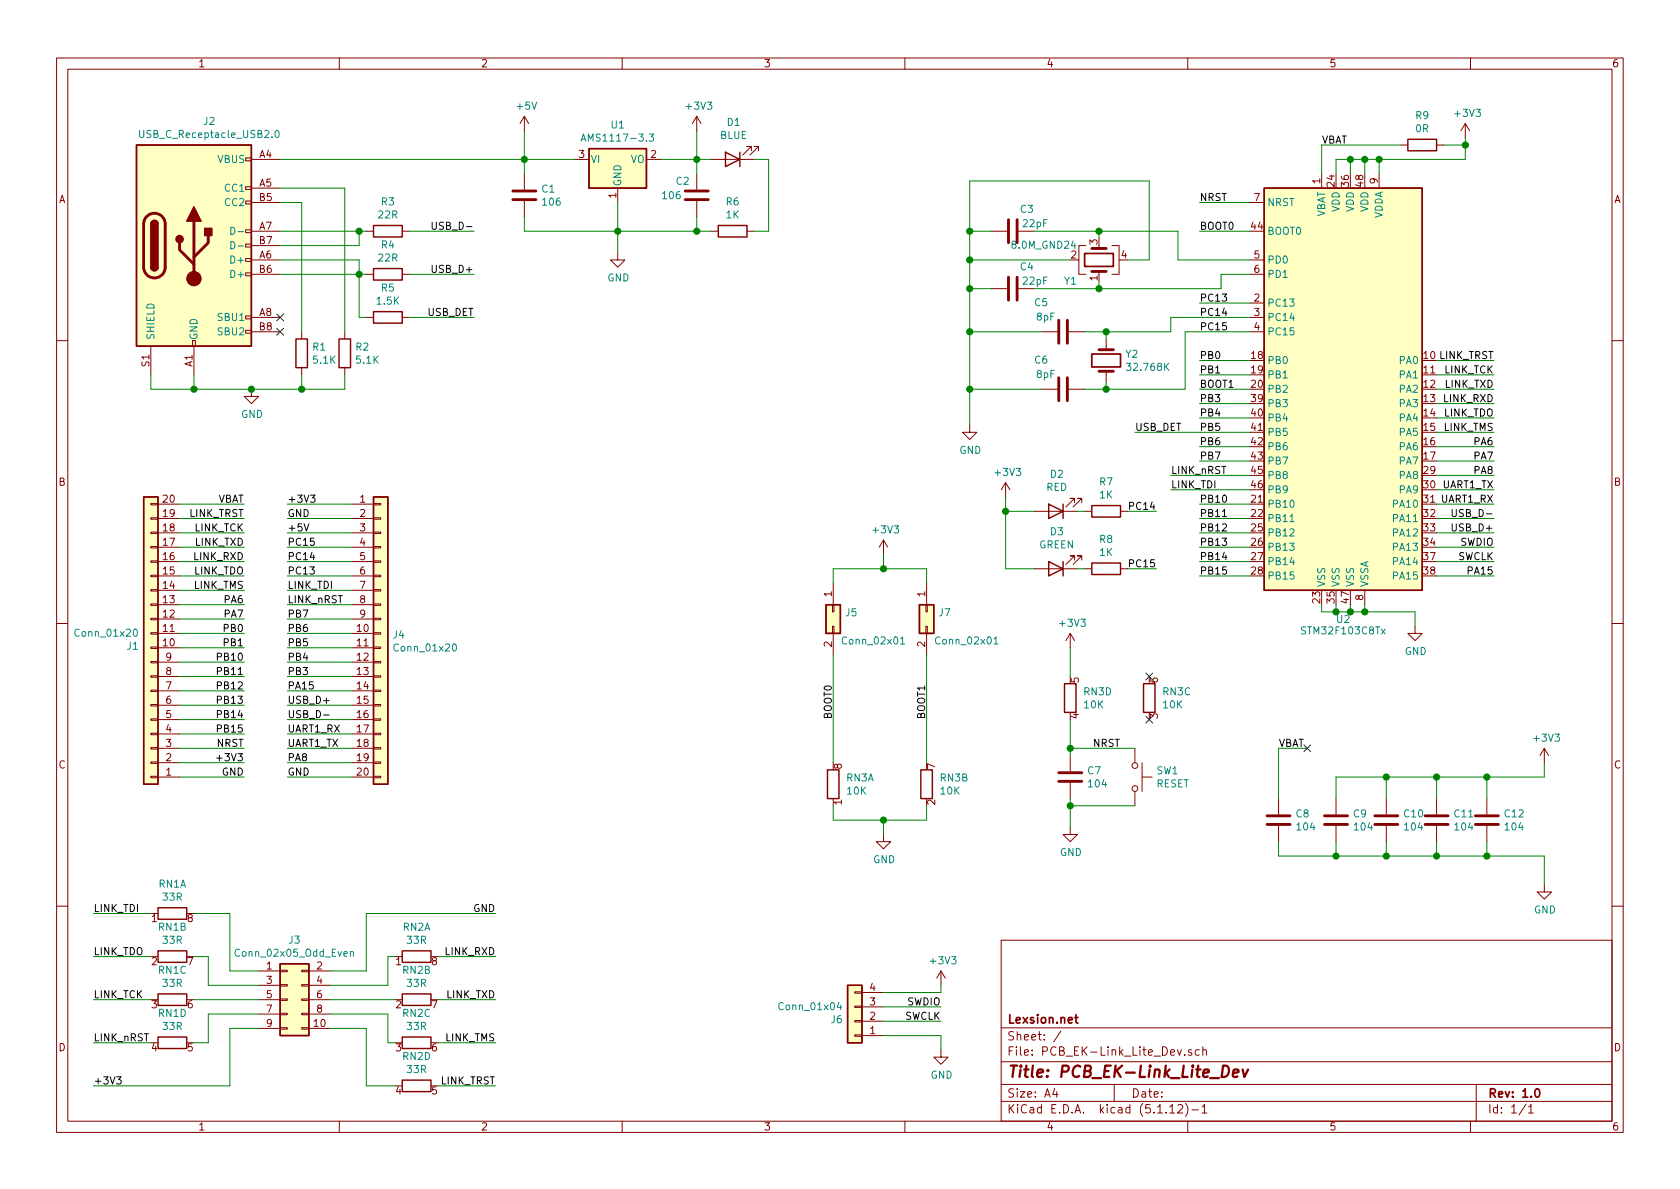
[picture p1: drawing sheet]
EESchema Schematic File Version 4
EELAYER 30 0
EELAYER END
$Descr A4 11693 8268
encoding utf-8
Sheet 1 1
Title "PCB_EK-Link_Lite_Dev"
Date ""
Rev "1.0"
Comp "Lexsion.net"
Comment1 ""
Comment2 ""
Comment3 ""
Comment4 ""
$EndDescr
$Comp
L Device:Crystal_GND24 Y1
U 1 1
P 7650 1800
F 0 "Y1" V 7500 1950 50  0000 L CNN
F 1 "8.0M_GND24" V 7750 1950 50  0000 L CNN
F 2 "Oscillator:Oscillator_SMD_TXC_7C-4Pin_5.0x3.2mm_HandSoldering" H 7650 1800 50  0001 C CNN
F 3 "~" H 7650 1800 50  0001 C CNN
	1    7650 1800
	0    -1   -1   0   
$EndComp
$Comp
L Device:Crystal Y2
U 1 1
P 7700 2500
F 0 "Y2" V 7654 2631 50  0000 L CNN
F 1 "32.768K" V 7745 2631 50  0000 L CNN
F 2 "Crystal:Crystal_SMD_G8-2Pin_3.2x1.5mm_HandSoldering" H 7700 2500 50  0001 C CNN
F 3 "~" H 7700 2500 50  0001 C CNN
	1    7700 2500
	0    1    1    0   
$EndComp
$Comp
L Device:C C3
U 1 1
P 7050 1600
F 0 "C3" V 7200 1450 50  0000 L CNN
F 1 "22pF" V 7100 1350 50  0000 L CNN
F 2 "Capacitor_SMD:C_0603_1608Metric" H 7088 1450 50  0001 C CNN
F 3 "~" H 7050 1600 50  0001 C CNN
	1    7050 1600
	0    -1   -1   0   
$EndComp
$Comp
L Device:C C4
U 1 1
P 7050 2000
F 0 "C4" V 7200 1850 50  0000 L CNN
F 1 "22pF" V 7100 1750 50  0000 L CNN
F 2 "Capacitor_SMD:C_0603_1608Metric" H 7088 1850 50  0001 C CNN
F 3 "~" H 7050 2000 50  0001 C CNN
	1    7050 2000
	0    -1   -1   0   
$EndComp
$Comp
L Device:C C5
U 1 1
P 7400 2300
F 0 "C5" V 7600 2400 50  0000 L CNN
F 1 "8pF" V 7500 2350 50  0000 L CNN
F 2 "Capacitor_SMD:C_0603_1608Metric" H 7438 2150 50  0001 C CNN
F 3 "~" H 7400 2300 50  0001 C CNN
	1    7400 2300
	0    -1   -1   0   
$EndComp
$Comp
L Device:C C6
U 1 1
P 7400 2700
F 0 "C6" V 7600 2800 50  0000 L CNN
F 1 "8pF" V 7500 2750 50  0000 L CNN
F 2 "Capacitor_SMD:C_0603_1608Metric" H 7438 2550 50  0001 C CNN
F 3 "~" H 7400 2700 50  0001 C CNN
	1    7400 2700
	0    -1   -1   0   
$EndComp
$Comp
L Connector:USB_C_Receptacle_USB2.0 J2
U 1 1
P 1350 1700
F 0 "J2" H 1457 2567 50  0000 C CNN
F 1 "USB_C_Receptacle_USB2.0" H 1457 2476 50  0000 C CNN
F 2 "Connector_USB:USB_C_Receptacle_Palconn_UTC16-G" H 1500 1700 50  0001 C CNN
F 3 "https://www.usb.org/sites/default/files/documents/usb_type-c.zip" H 1500 1700 50  0001 C CNN
	1    1350 1700
	1    0    0    -1  
$EndComp
$Comp
L Device:R R3
U 1 1
P 2700 1600
F 0 "R3" V 2493 1600 50  0000 C CNN
F 1 "22R" V 2584 1600 50  0000 C CNN
F 2 "Resistor_SMD:R_0402_1005Metric" V 2630 1600 50  0001 C CNN
F 3 "~" H 2700 1600 50  0001 C CNN
	1    2700 1600
	0    1    1    0   
$EndComp
$Comp
L Device:R R4
U 1 1
P 2700 1900
F 0 "R4" V 2493 1900 50  0000 C CNN
F 1 "22R" V 2584 1900 50  0000 C CNN
F 2 "Resistor_SMD:R_0402_1005Metric" V 2630 1900 50  0001 C CNN
F 3 "~" H 2700 1900 50  0001 C CNN
	1    2700 1900
	0    1    1    0   
$EndComp
NoConn ~ 1950 2200
NoConn ~ 1950 2300
$Comp
L Device:R R5
U 1 1
P 2700 2200
F 0 "R5" V 2493 2200 50  0000 C CNN
F 1 "1.5K" V 2584 2200 50  0000 C CNN
F 2 "Resistor_SMD:R_0603_1608Metric" V 2630 2200 50  0001 C CNN
F 3 "~" H 2700 2200 50  0001 C CNN
	1    2700 2200
	0    1    1    0   
$EndComp
$Comp
L Regulator_Linear:AMS1117-3.3 U1
U 1 1
P 4300 1100
F 0 "U1" H 4300 1342 50  0000 C CNN
F 1 "AMS1117-3.3" H 4300 1251 50  0000 C CNN
F 2 "Package_TO_SOT_SMD:SOT-223-3_TabPin2" H 4300 1300 50  0001 C CNN
F 3 "http://www.advanced-monolithic.com/pdf/ds1117.pdf" H 4400 850 50  0001 C CNN
	1    4300 1100
	1    0    0    -1  
$EndComp
$Comp
L Device:R_Pack04_Split RN3
U 1 1
P 5800 5450
F 0 "RN3" H 5888 5496 50  0000 L CNN
F 1 "10K" H 5888 5405 50  0000 L CNN
F 2 "Resistor_SMD:R_Array_Concave_4x0603" V 5720 5450 50  0001 C CNN
F 3 "~" H 5800 5450 50  0001 C CNN
	1    5800 5450
	1    0    0    -1  
$EndComp
$Comp
L Device:R_Pack04_Split RN3
U 2 1
P 6450 5450
F 0 "RN3" H 6538 5496 50  0000 L CNN
F 1 "10K" H 6538 5405 50  0000 L CNN
F 2 "Resistor_SMD:R_Array_Concave_4x0603" V 6370 5450 50  0001 C CNN
F 3 "~" H 6450 5450 50  0001 C CNN
	2    6450 5450
	1    0    0    -1  
$EndComp
$Comp
L Device:R_Pack04_Split RN3
U 3 1
P 8000 4850
F 0 "RN3" H 8088 4896 50  0000 L CNN
F 1 "10K" H 8088 4805 50  0000 L CNN
F 2 "Resistor_SMD:R_Array_Concave_4x0603" V 7920 4850 50  0001 C CNN
F 3 "~" H 8000 4850 50  0001 C CNN
	3    8000 4850
	1    0    0    -1  
$EndComp
$Comp
L Device:R_Pack04_Split RN3
U 4 1
P 7450 4850
F 0 "RN3" H 7538 4896 50  0000 L CNN
F 1 "10K" H 7538 4805 50  0000 L CNN
F 2 "Resistor_SMD:R_Array_Concave_4x0603" V 7370 4850 50  0001 C CNN
F 3 "~" H 7450 4850 50  0001 C CNN
	4    7450 4850
	1    0    0    -1  
$EndComp
$Comp
L Device:R_Pack04_Split RN1
U 1 1
P 1200 6350
F 0 "RN1" V 993 6350 50  0000 C CNN
F 1 "33R" V 1084 6350 50  0000 C CNN
F 2 "Resistor_SMD:R_Array_Concave_4x0603" V 1120 6350 50  0001 C CNN
F 3 "~" H 1200 6350 50  0001 C CNN
	1    1200 6350
	0    1    1    0   
$EndComp
$Comp
L Device:R_Pack04_Split RN1
U 2 1
P 1200 6650
F 0 "RN1" V 993 6650 50  0000 C CNN
F 1 "33R" V 1084 6650 50  0000 C CNN
F 2 "Resistor_SMD:R_Array_Concave_4x0603" V 1120 6650 50  0001 C CNN
F 3 "~" H 1200 6650 50  0001 C CNN
	2    1200 6650
	0    1    1    0   
$EndComp
$Comp
L Device:R_Pack04_Split RN1
U 3 1
P 1200 6950
F 0 "RN1" V 993 6950 50  0000 C CNN
F 1 "33R" V 1084 6950 50  0000 C CNN
F 2 "Resistor_SMD:R_Array_Concave_4x0603" V 1120 6950 50  0001 C CNN
F 3 "~" H 1200 6950 50  0001 C CNN
	3    1200 6950
	0    1    1    0   
$EndComp
$Comp
L Device:R_Pack04_Split RN1
U 4 1
P 1200 7250
F 0 "RN1" V 993 7250 50  0000 C CNN
F 1 "33R" V 1084 7250 50  0000 C CNN
F 2 "Resistor_SMD:R_Array_Concave_4x0603" V 1120 7250 50  0001 C CNN
F 3 "~" H 1200 7250 50  0001 C CNN
	4    1200 7250
	0    1    1    0   
$EndComp
$Comp
L Device:R_Pack04_Split RN2
U 1 1
P 2900 6650
F 0 "RN2" V 2693 6650 50  0000 C CNN
F 1 "33R" V 2784 6650 50  0000 C CNN
F 2 "Resistor_SMD:R_Array_Concave_4x0603" V 2820 6650 50  0001 C CNN
F 3 "~" H 2900 6650 50  0001 C CNN
	1    2900 6650
	0    1    1    0   
$EndComp
$Comp
L Device:R_Pack04_Split RN2
U 2 1
P 2900 6950
F 0 "RN2" V 2693 6950 50  0000 C CNN
F 1 "33R" V 2784 6950 50  0000 C CNN
F 2 "Resistor_SMD:R_Array_Concave_4x0603" V 2820 6950 50  0001 C CNN
F 3 "~" H 2900 6950 50  0001 C CNN
	2    2900 6950
	0    1    1    0   
$EndComp
$Comp
L Device:R_Pack04_Split RN2
U 3 1
P 2900 7250
F 0 "RN2" V 2693 7250 50  0000 C CNN
F 1 "33R" V 2784 7250 50  0000 C CNN
F 2 "Resistor_SMD:R_Array_Concave_4x0603" V 2820 7250 50  0001 C CNN
F 3 "~" H 2900 7250 50  0001 C CNN
	3    2900 7250
	0    1    1    0   
$EndComp
$Comp
L Device:R_Pack04_Split RN2
U 4 1
P 2900 7550
F 0 "RN2" V 2693 7550 50  0000 C CNN
F 1 "33R" V 2784 7550 50  0000 C CNN
F 2 "Resistor_SMD:R_Array_Concave_4x0603" V 2820 7550 50  0001 C CNN
F 3 "~" H 2900 7550 50  0001 C CNN
	4    2900 7550
	0    1    1    0   
$EndComp
$Comp
L Device:C C1
U 1 1
P 3650 1350
F 0 "C1" H 3765 1396 50  0000 L CNN
F 1 "106" H 3765 1305 50  0000 L CNN
F 2 "Capacitor_SMD:C_0805_2012Metric" H 3688 1200 50  0001 C CNN
F 3 "~" H 3650 1350 50  0001 C CNN
	1    3650 1350
	1    0    0    -1  
$EndComp
$Comp
L Device:C C2
U 1 1
P 4850 1350
F 0 "C2" H 4700 1450 50  0000 L CNN
F 1 "106" H 4600 1350 50  0000 L CNN
F 2 "Capacitor_SMD:C_0805_2012Metric" H 4888 1200 50  0001 C CNN
F 3 "~" H 4850 1350 50  0001 C CNN
	1    4850 1350
	1    0    0    -1  
$EndComp
$Comp
L Device:C C8
U 1 1
P 8900 5700
F 0 "C8" H 9015 5746 50  0000 L CNN
F 1 "104" H 9015 5655 50  0000 L CNN
F 2 "Capacitor_SMD:C_0603_1608Metric" H 8938 5550 50  0001 C CNN
F 3 "~" H 8900 5700 50  0001 C CNN
	1    8900 5700
	1    0    0    -1  
$EndComp
$Comp
L Device:C C9
U 1 1
P 9300 5700
F 0 "C9" H 9415 5746 50  0000 L CNN
F 1 "104" H 9415 5655 50  0000 L CNN
F 2 "Capacitor_SMD:C_0603_1608Metric" H 9338 5550 50  0001 C CNN
F 3 "~" H 9300 5700 50  0001 C CNN
	1    9300 5700
	1    0    0    -1  
$EndComp
$Comp
L Device:C C10
U 1 1
P 9650 5700
F 0 "C10" H 9765 5746 50  0000 L CNN
F 1 "104" H 9765 5655 50  0000 L CNN
F 2 "Capacitor_SMD:C_0603_1608Metric" H 9688 5550 50  0001 C CNN
F 3 "~" H 9650 5700 50  0001 C CNN
	1    9650 5700
	1    0    0    -1  
$EndComp
$Comp
L Device:C C11
U 1 1
P 10000 5700
F 0 "C11" H 10115 5746 50  0000 L CNN
F 1 "104" H 10115 5655 50  0000 L CNN
F 2 "Capacitor_SMD:C_0603_1608Metric" H 10038 5550 50  0001 C CNN
F 3 "~" H 10000 5700 50  0001 C CNN
	1    10000 5700
	1    0    0    -1  
$EndComp
$Comp
L Device:C C12
U 1 1
P 10350 5700
F 0 "C12" H 10465 5746 50  0000 L CNN
F 1 "104" H 10465 5655 50  0000 L CNN
F 2 "Capacitor_SMD:C_0603_1608Metric" H 10388 5550 50  0001 C CNN
F 3 "~" H 10350 5700 50  0001 C CNN
	1    10350 5700
	1    0    0    -1  
$EndComp
$Comp
L Connector_Generic:Conn_02x05_Odd_Even J3
U 1 1
P 2000 6950
F 0 "J3" H 2050 7367 50  0000 C CNN
F 1 "Conn_02x05_Odd_Even" H 2050 7276 50  0000 C CNN
F 2 "Lex_Conn:Link_JTAG_10Pin" H 2000 6950 50  0001 C CNN
F 3 "~" H 2000 6950 50  0001 C CNN
	1    2000 6950
	1    0    0    -1  
$EndComp
$Comp
L Connector_Generic:Conn_02x01 J5
U 1 1
P 5800 4250
F 0 "J5" V 5804 4330 50  0000 L CNN
F 1 "Conn_02x01" V 6000 4300 50  0000 L CNN
F 2 "Connector_PinHeader_2.54mm:PinHeader_2x01_P2.54mm_Vertical" H 5800 4250 50  0001 C CNN
F 3 "~" H 5800 4250 50  0001 C CNN
	1    5800 4250
	0    1    1    0   
$EndComp
$Comp
L Connector_Generic:Conn_02x01 J7
U 1 1
P 6450 4250
F 0 "J7" V 6454 4330 50  0000 L CNN
F 1 "Conn_02x01" V 6650 4300 50  0000 L CNN
F 2 "Connector_PinHeader_2.54mm:PinHeader_2x01_P2.54mm_Vertical" H 6450 4250 50  0001 C CNN
F 3 "~" H 6450 4250 50  0001 C CNN
	1    6450 4250
	0    1    1    0   
$EndComp
$Comp
L Device:C C7
U 1 1
P 7450 5400
F 0 "C7" H 7565 5446 50  0000 L CNN
F 1 "104" H 7565 5355 50  0000 L CNN
F 2 "Capacitor_SMD:C_0603_1608Metric" H 7488 5250 50  0001 C CNN
F 3 "~" H 7450 5400 50  0001 C CNN
	1    7450 5400
	1    0    0    -1  
$EndComp
$Comp
L MCU_ST_STM32F1:STM32F103C8Tx U2
U 1 1
P 9400 2700
F 0 "U2" H 9350 1100 50  0000 C CNN
F 1 "STM32F103C8Tx" H 9350 1020 50  0000 C CNN
F 2 "Package_QFP:LQFP-48_7x7mm_P0.5mm" H 8800 1300 50  0001 R CNN
F 3 "http://www.st.com/st-web-ui/static/active/en/resource/technical/document/datasheet/CD00161566.pdf" H 9400 2700 50  0001 C CNN
	1    9400 2700
	1    0    0    -1  
$EndComp
$Comp
L Device:R R1
U 1 1
P 2100 2450
F 0 "R1" H 2170 2496 50  0000 L CNN
F 1 "5.1K" H 2170 2405 50  0000 L CNN
F 2 "Resistor_SMD:R_0603_1608Metric" V 2030 2450 50  0001 C CNN
F 3 "~" H 2100 2450 50  0001 C CNN
	1    2100 2450
	1    0    0    -1  
$EndComp
$Comp
L Device:R R2
U 1 1
P 2400 2450
F 0 "R2" H 2470 2496 50  0000 L CNN
F 1 "5.1K" H 2470 2405 50  0000 L CNN
F 2 "Resistor_SMD:R_0603_1608Metric" V 2330 2450 50  0001 C CNN
F 3 "~" H 2400 2450 50  0001 C CNN
	1    2400 2450
	1    0    0    -1  
$EndComp
Text Label 8350 1600 0    50   ~ 0
BOOT0
Text Label 8350 2700 0    50   ~ 0
BOOT1
$Comp
L power:+3V3 #PWR0101
U 1 1
P 10200 950
F 0 "#PWR0101" H 10200 800 50  0001 C CNN
F 1 "+3V3" H 10215 1123 50  0000 C CNN
F 2 "" H 10200 950 50  0001 C CNN
F 3 "" H 10200 950 50  0001 C CNN
	1    10200 950 
	1    0    0    -1  
$EndComp
$Comp
L power:GND #PWR0102
U 1 1
P 6750 2950
F 0 "#PWR0102" H 6750 2700 50  0001 C CNN
F 1 "GND" H 6755 2777 50  0000 C CNN
F 2 "" H 6750 2950 50  0001 C CNN
F 3 "" H 6750 2950 50  0001 C CNN
	1    6750 2950
	1    0    0    -1  
$EndComp
Wire Wire Line
	8350 1600 8700 1600
Wire Wire Line
	8350 2700 8700 2700
Wire Wire Line
	8500 2000 8500 1900
Wire Wire Line
	8500 1900 8700 1900
Wire Wire Line
	8200 1600 8200 1800
Wire Wire Line
	8200 1800 8700 1800
Wire Wire Line
	6900 1600 6750 1600
Wire Wire Line
	6900 2000 6750 2000
Connection ~ 6750 2000
Wire Wire Line
	6750 2000 6750 2300
Wire Wire Line
	7550 2300 7700 2300
Wire Wire Line
	8150 2300 8150 2200
Wire Wire Line
	8150 2200 8700 2200
Wire Wire Line
	7550 2700 7700 2700
Wire Wire Line
	8250 2700 8250 2300
Wire Wire Line
	8250 2300 8700 2300
Wire Wire Line
	7700 2350 7700 2300
Connection ~ 7700 2300
Wire Wire Line
	7700 2300 8150 2300
Wire Wire Line
	7700 2650 7700 2700
Connection ~ 7700 2700
Wire Wire Line
	7700 2700 8250 2700
Wire Wire Line
	7250 2300 6750 2300
Connection ~ 6750 2300
Wire Wire Line
	6750 2300 6750 2700
Wire Wire Line
	7250 2700 6750 2700
Connection ~ 6750 2700
Wire Wire Line
	6750 2700 6750 2950
Text Label 8350 1400 0    50   ~ 0
NRST
Wire Wire Line
	8350 1400 8700 1400
Text Label 8350 2100 0    50   ~ 0
PC13
Text Label 8350 2200 0    50   ~ 0
PC14
Text Label 8350 2300 0    50   ~ 0
PC15
Wire Wire Line
	8350 2100 8700 2100
Wire Wire Line
	8000 1800 8000 1250
Wire Wire Line
	8000 1250 6750 1250
Wire Wire Line
	6750 1250 6750 1600
Connection ~ 6750 1600
Text Label 8350 2500 0    50   ~ 0
PB0
Text Label 8350 2600 0    50   ~ 0
PB1
Wire Wire Line
	8350 2600 8700 2600
Wire Wire Line
	8350 2500 8700 2500
Text Label 5800 5000 1    50   ~ 0
BOOT0
Text Label 6450 5000 1    50   ~ 0
BOOT1
Text Label 7800 5200 2    50   ~ 0
NRST
Text Label 8350 2800 0    50   ~ 0
PB3
Text Label 8350 2900 0    50   ~ 0
PB4
Text Label 8350 3000 0    50   ~ 0
PB5
$Comp
L Device:R R9
U 1 1
P 9900 1000
F 0 "R9" V 9693 1000 50  0000 C CNN
F 1 "0R" V 9784 1000 50  0000 C CNN
F 2 "Resistor_SMD:R_0603_1608Metric" V 9830 1000 50  0001 C CNN
F 3 "~" H 9900 1000 50  0001 C CNN
	1    9900 1000
	0    1    1    0   
$EndComp
Wire Wire Line
	10200 950  10200 1000
Wire Wire Line
	10200 1100 9600 1100
Wire Wire Line
	9300 1100 9300 1200
Connection ~ 9400 1100
Wire Wire Line
	9400 1100 9300 1100
Wire Wire Line
	9500 1200 9500 1100
Connection ~ 9500 1100
Wire Wire Line
	9500 1100 9400 1100
Wire Wire Line
	9600 1200 9600 1100
Connection ~ 9600 1100
Wire Wire Line
	9600 1100 9500 1100
Connection ~ 10200 1000
Wire Wire Line
	10200 1000 10200 1100
Wire Wire Line
	9750 1000 9200 1000
Wire Wire Line
	9200 1000 9200 1200
Wire Wire Line
	10050 1000 10200 1000
$Comp
L power:+3V3 #PWR0103
U 1 1
P 4850 900
F 0 "#PWR0103" H 4850 750 50  0001 C CNN
F 1 "+3V3" H 4865 1073 50  0000 C CNN
F 2 "" H 4850 900 50  0001 C CNN
F 3 "" H 4850 900 50  0001 C CNN
	1    4850 900 
	1    0    0    -1  
$EndComp
$Comp
L power:+5V #PWR0104
U 1 1
P 3650 900
F 0 "#PWR0104" H 3650 750 50  0001 C CNN
F 1 "+5V" H 3665 1073 50  0000 C CNN
F 2 "" H 3650 900 50  0001 C CNN
F 3 "" H 3650 900 50  0001 C CNN
	1    3650 900 
	1    0    0    -1  
$EndComp
$Comp
L power:GND #PWR0105
U 1 1
P 4300 1750
F 0 "#PWR0105" H 4300 1500 50  0001 C CNN
F 1 "GND" H 4305 1577 50  0000 C CNN
F 2 "" H 4300 1750 50  0001 C CNN
F 3 "" H 4300 1750 50  0001 C CNN
	1    4300 1750
	1    0    0    -1  
$EndComp
Wire Wire Line
	3650 900  3650 1100
Wire Wire Line
	4000 1100 3650 1100
Connection ~ 3650 1100
Wire Wire Line
	3650 1100 3650 1200
Wire Wire Line
	4600 1100 4850 1100
Wire Wire Line
	4850 1100 4850 1200
Wire Wire Line
	4850 900  4850 1100
Connection ~ 4850 1100
Wire Wire Line
	4300 1400 4300 1600
Wire Wire Line
	3650 1500 3650 1600
Wire Wire Line
	3650 1600 4300 1600
Connection ~ 4300 1600
Wire Wire Line
	4300 1600 4300 1750
Wire Wire Line
	4300 1600 4850 1600
Wire Wire Line
	4850 1600 4850 1500
Wire Wire Line
	1950 1100 3650 1100
Wire Wire Line
	1950 1600 2500 1600
Wire Wire Line
	1950 1700 2500 1700
Wire Wire Line
	2500 1700 2500 1600
Connection ~ 2500 1600
Wire Wire Line
	2500 1600 2550 1600
Wire Wire Line
	1950 1900 2500 1900
Wire Wire Line
	1950 1800 2500 1800
Wire Wire Line
	2500 1800 2500 1900
Connection ~ 2500 1900
Wire Wire Line
	2500 1900 2550 1900
Wire Wire Line
	1950 1400 2100 1400
Wire Wire Line
	2100 1400 2100 2300
Wire Wire Line
	1950 1300 2400 1300
Wire Wire Line
	2400 1300 2400 2300
Wire Wire Line
	2500 1900 2500 2200
Wire Wire Line
	2500 2200 2550 2200
$Comp
L power:GND #PWR0106
U 1 1
P 1750 2700
F 0 "#PWR0106" H 1750 2450 50  0001 C CNN
F 1 "GND" H 1755 2527 50  0000 C CNN
F 2 "" H 1750 2700 50  0001 C CNN
F 3 "" H 1750 2700 50  0001 C CNN
	1    1750 2700
	1    0    0    -1  
$EndComp
Wire Wire Line
	1050 2600 1050 2700
Wire Wire Line
	1050 2700 1350 2700
Wire Wire Line
	1750 2700 2100 2700
Wire Wire Line
	2400 2700 2400 2600
Connection ~ 1750 2700
Wire Wire Line
	2100 2600 2100 2700
Connection ~ 2100 2700
Wire Wire Line
	2100 2700 2400 2700
Wire Wire Line
	1350 2600 1350 2700
Connection ~ 1350 2700
Wire Wire Line
	1350 2700 1750 2700
Text Label 3300 1600 2    50   ~ 0
USB_D-
Text Label 3300 1900 2    50   ~ 0
USB_D+
Text Label 3300 2200 2    50   ~ 0
USB_DET
Wire Wire Line
	2850 1600 3300 1600
Wire Wire Line
	2850 1900 3300 1900
Wire Wire Line
	2850 2200 3300 2200
Text Label 10400 3600 2    50   ~ 0
USB_D-
Text Label 10400 3700 2    50   ~ 0
USB_D+
Text Label 7900 3000 0    50   ~ 0
USB_DET
Wire Wire Line
	8350 2800 8700 2800
Wire Wire Line
	8350 2900 8700 2900
Wire Wire Line
	7900 3000 8700 3000
Wire Wire Line
	10400 3600 10000 3600
Wire Wire Line
	10400 3700 10000 3700
$Comp
L power:GND #PWR0107
U 1 1
P 9850 4350
F 0 "#PWR0107" H 9850 4100 50  0001 C CNN
F 1 "GND" H 9855 4177 50  0000 C CNN
F 2 "" H 9850 4350 50  0001 C CNN
F 3 "" H 9850 4350 50  0001 C CNN
	1    9850 4350
	1    0    0    -1  
$EndComp
Wire Wire Line
	9200 4200 9200 4250
Wire Wire Line
	9200 4250 9300 4250
Wire Wire Line
	9850 4250 9850 4350
Wire Wire Line
	9300 4200 9300 4250
Connection ~ 9300 4250
Wire Wire Line
	9300 4250 9400 4250
Wire Wire Line
	9400 4200 9400 4250
Connection ~ 9400 4250
Wire Wire Line
	9400 4250 9500 4250
Wire Wire Line
	9500 4200 9500 4250
Connection ~ 9500 4250
Wire Wire Line
	9500 4250 9850 4250
Wire Wire Line
	1350 6350 1600 6350
Wire Wire Line
	1600 6350 1600 6750
Wire Wire Line
	1600 6750 1800 6750
Wire Wire Line
	1350 6650 1450 6650
Wire Wire Line
	1450 6650 1450 6850
Wire Wire Line
	1450 6850 1800 6850
Wire Wire Line
	1350 6950 1800 6950
Wire Wire Line
	1350 7250 1450 7250
Wire Wire Line
	1450 7250 1450 7050
Wire Wire Line
	1450 7050 1800 7050
Wire Wire Line
	2300 6850 2700 6850
Wire Wire Line
	2700 6850 2700 6650
Wire Wire Line
	2700 6650 2750 6650
Wire Wire Line
	2300 6750 2550 6750
Wire Wire Line
	2550 6750 2550 6350
Wire Wire Line
	2300 6950 2750 6950
Wire Wire Line
	2300 7050 2700 7050
Wire Wire Line
	2700 7050 2700 7250
Wire Wire Line
	2700 7250 2750 7250
Wire Wire Line
	2300 7150 2550 7150
Wire Wire Line
	2550 7150 2550 7550
Wire Wire Line
	2550 7550 2750 7550
Wire Wire Line
	1800 7150 1600 7150
Text Label 650  6350 0    50   ~ 0
LINK_TDI
Text Label 650  6650 0    50   ~ 0
LINK_TDO
Text Label 650  6950 0    50   ~ 0
LINK_TCK
Text Label 650  7250 0    50   ~ 0
LINK_nRST
Text Label 650  7550 0    50   ~ 0
+3V3
Wire Wire Line
	1600 7150 1600 7550
Wire Wire Line
	1600 7550 650  7550
Text Label 3450 7550 2    50   ~ 0
LINK_TRST
Text Label 3450 7250 2    50   ~ 0
LINK_TMS
Text Label 3450 6950 2    50   ~ 0
LINK_TXD
Text Label 3450 6650 2    50   ~ 0
LINK_RXD
Text Label 3450 6350 2    50   ~ 0
GND
Wire Wire Line
	2550 6350 3450 6350
Wire Wire Line
	3050 6650 3450 6650
Wire Wire Line
	3050 6950 3450 6950
Wire Wire Line
	3050 7250 3450 7250
Wire Wire Line
	3050 7550 3450 7550
$Comp
L Switch:SW_Push SW1
U 1 1
P 7900 5400
F 0 "SW1" V 7854 5548 50  0000 L CNN
F 1 "RESET" V 7945 5548 50  0000 L CNN
F 2 "Button_Switch_SMD:SW_Push_SPST_NO_Alps_SKRK" H 7900 5600 50  0001 C CNN
F 3 "~" H 7900 5600 50  0001 C CNN
	1    7900 5400
	0    1    1    0   
$EndComp
$Comp
L power:GND #PWR0108
U 1 1
P 7450 5750
F 0 "#PWR0108" H 7450 5500 50  0001 C CNN
F 1 "GND" H 7455 5577 50  0000 C CNN
F 2 "" H 7450 5750 50  0001 C CNN
F 3 "" H 7450 5750 50  0001 C CNN
	1    7450 5750
	1    0    0    -1  
$EndComp
$Comp
L power:+3V3 #PWR0109
U 1 1
P 7450 4500
F 0 "#PWR0109" H 7450 4350 50  0001 C CNN
F 1 "+3V3" H 7465 4673 50  0000 C CNN
F 2 "" H 7450 4500 50  0001 C CNN
F 3 "" H 7450 4500 50  0001 C CNN
	1    7450 4500
	1    0    0    -1  
$EndComp
Wire Wire Line
	7450 4500 7450 4700
Wire Wire Line
	7450 5000 7450 5200
Wire Wire Line
	7450 5550 7450 5600
Wire Wire Line
	7450 5200 7900 5200
Connection ~ 7450 5200
Wire Wire Line
	7450 5200 7450 5250
Wire Wire Line
	7900 5600 7450 5600
Connection ~ 7450 5600
Wire Wire Line
	7450 5600 7450 5750
NoConn ~ 8000 4700
NoConn ~ 8000 5000
$Comp
L power:GND #PWR0110
U 1 1
P 6150 5800
F 0 "#PWR0110" H 6150 5550 50  0001 C CNN
F 1 "GND" H 6155 5627 50  0000 C CNN
F 2 "" H 6150 5800 50  0001 C CNN
F 3 "" H 6150 5800 50  0001 C CNN
	1    6150 5800
	1    0    0    -1  
$EndComp
$Comp
L power:+3V3 #PWR0111
U 1 1
P 6150 3850
F 0 "#PWR0111" H 6150 3700 50  0001 C CNN
F 1 "+3V3" H 6165 4023 50  0000 C CNN
F 2 "" H 6150 3850 50  0001 C CNN
F 3 "" H 6150 3850 50  0001 C CNN
	1    6150 3850
	1    0    0    -1  
$EndComp
Wire Wire Line
	5800 4550 5800 5300
Wire Wire Line
	6450 4550 6450 5300
Wire Wire Line
	5800 5600 5800 5700
Wire Wire Line
	5800 5700 6150 5700
Wire Wire Line
	6450 5700 6450 5600
Wire Wire Line
	6150 5800 6150 5700
Connection ~ 6150 5700
Wire Wire Line
	6150 5700 6450 5700
Wire Wire Line
	5800 4050 5800 3950
Wire Wire Line
	5800 3950 6150 3950
Wire Wire Line
	6450 3950 6450 4050
Wire Wire Line
	6150 3850 6150 3950
Connection ~ 6150 3950
Wire Wire Line
	6150 3950 6450 3950
$Comp
L Device:LED D1
U 1 1
P 5100 1100
F 0 "D1" H 5093 845 50  0000 C CNN
F 1 "BLUE" H 5093 936 50  0000 C CNN
F 2 "LED_SMD:LED_0603_1608Metric" H 5100 1100 50  0001 C CNN
F 3 "~" H 5100 1100 50  0001 C CNN
	1    5100 1100
	-1   0    0    1   
$EndComp
$Comp
L Device:R R6
U 1 1
P 5100 1600
F 0 "R6" V 4893 1600 50  0000 C CNN
F 1 "1K" V 4984 1600 50  0000 C CNN
F 2 "Resistor_SMD:R_0603_1608Metric" V 5030 1600 50  0001 C CNN
F 3 "~" H 5100 1600 50  0001 C CNN
	1    5100 1600
	0    1    1    0   
$EndComp
Wire Wire Line
	4850 1100 4950 1100
Wire Wire Line
	5250 1100 5350 1100
Wire Wire Line
	5350 1100 5350 1600
Wire Wire Line
	5350 1600 5250 1600
Wire Wire Line
	4950 1600 4850 1600
Connection ~ 4850 1600
Text Label 8050 3550 2    50   ~ 0
PC14
Text Label 8050 3950 2    50   ~ 0
PC15
$Comp
L Device:LED D2
U 1 1
P 7350 3550
F 0 "D2" H 7343 3295 50  0000 C CNN
F 1 "RED" H 7343 3386 50  0000 C CNN
F 2 "LED_SMD:LED_0603_1608Metric" H 7350 3550 50  0001 C CNN
F 3 "~" H 7350 3550 50  0001 C CNN
	1    7350 3550
	-1   0    0    1   
$EndComp
$Comp
L Device:LED D3
U 1 1
P 7350 3950
F 0 "D3" H 7343 3695 50  0000 C CNN
F 1 "GREEN" H 7343 3786 50  0000 C CNN
F 2 "LED_SMD:LED_0603_1608Metric" H 7350 3950 50  0001 C CNN
F 3 "~" H 7350 3950 50  0001 C CNN
	1    7350 3950
	-1   0    0    1   
$EndComp
$Comp
L power:+3V3 #PWR0112
U 1 1
P 7000 3450
F 0 "#PWR0112" H 7000 3300 50  0001 C CNN
F 1 "+3V3" H 7015 3623 50  0000 C CNN
F 2 "" H 7000 3450 50  0001 C CNN
F 3 "" H 7000 3450 50  0001 C CNN
	1    7000 3450
	1    0    0    -1  
$EndComp
Wire Wire Line
	7000 3450 7000 3550
Wire Wire Line
	7000 3950 7200 3950
Wire Wire Line
	7000 3550 7200 3550
Connection ~ 7000 3550
Wire Wire Line
	7000 3550 7000 3950
$Comp
L Device:R R7
U 1 1
P 7700 3550
F 0 "R7" V 7493 3550 50  0000 C CNN
F 1 "1K" V 7584 3550 50  0000 C CNN
F 2 "Resistor_SMD:R_0603_1608Metric" V 7630 3550 50  0001 C CNN
F 3 "~" H 7700 3550 50  0001 C CNN
	1    7700 3550
	0    1    1    0   
$EndComp
$Comp
L Device:R R8
U 1 1
P 7700 3950
F 0 "R8" V 7493 3950 50  0000 C CNN
F 1 "1K" V 7584 3950 50  0000 C CNN
F 2 "Resistor_SMD:R_0603_1608Metric" V 7630 3950 50  0001 C CNN
F 3 "~" H 7700 3950 50  0001 C CNN
	1    7700 3950
	0    1    1    0   
$EndComp
Wire Wire Line
	7500 3550 7550 3550
Wire Wire Line
	7850 3550 8050 3550
Wire Wire Line
	7500 3950 7550 3950
Wire Wire Line
	7850 3950 8050 3950
$Comp
L power:GND #PWR0113
U 1 1
P 10750 6150
F 0 "#PWR0113" H 10750 5900 50  0001 C CNN
F 1 "GND" H 10755 5977 50  0000 C CNN
F 2 "" H 10750 6150 50  0001 C CNN
F 3 "" H 10750 6150 50  0001 C CNN
	1    10750 6150
	1    0    0    -1  
$EndComp
$Comp
L power:+3V3 #PWR0114
U 1 1
P 10750 5300
F 0 "#PWR0114" H 10750 5150 50  0001 C CNN
F 1 "+3V3" H 10765 5473 50  0000 C CNN
F 2 "" H 10750 5300 50  0001 C CNN
F 3 "" H 10750 5300 50  0001 C CNN
	1    10750 5300
	1    0    0    -1  
$EndComp
Wire Wire Line
	8900 5850 8900 5950
Wire Wire Line
	8900 5950 9300 5950
Wire Wire Line
	10750 5950 10750 6150
Wire Wire Line
	9300 5850 9300 5950
Connection ~ 9300 5950
Wire Wire Line
	9300 5950 9650 5950
Wire Wire Line
	9650 5850 9650 5950
Connection ~ 9650 5950
Wire Wire Line
	9650 5950 10000 5950
Wire Wire Line
	10000 5850 10000 5950
Connection ~ 10000 5950
Wire Wire Line
	10000 5950 10350 5950
Wire Wire Line
	10350 5850 10350 5950
Connection ~ 10350 5950
Wire Wire Line
	10350 5950 10750 5950
Text Label 9200 1000 0    50   ~ 0
VBAT
Text Label 8900 5200 0    50   ~ 0
VBAT
Wire Wire Line
	8900 5550 8900 5200
Wire Wire Line
	9300 5550 9300 5400
Wire Wire Line
	9300 5400 9650 5400
Wire Wire Line
	10750 5400 10750 5300
Wire Wire Line
	10350 5550 10350 5400
Connection ~ 10350 5400
Wire Wire Line
	10350 5400 10750 5400
Wire Wire Line
	10000 5550 10000 5400
Connection ~ 10000 5400
Wire Wire Line
	10000 5400 10350 5400
Wire Wire Line
	9650 5550 9650 5400
Connection ~ 9650 5400
Wire Wire Line
	9650 5400 10000 5400
$Comp
L Connector_Generic:Conn_01x20 J4
U 1 1
P 2650 4400
F 0 "J4" H 2730 4392 50  0000 L CNN
F 1 "Conn_01x20" H 2730 4301 50  0000 L CNN
F 2 "Connector_PinHeader_2.54mm:PinHeader_1x20_P2.54mm_Vertical" H 2650 4400 50  0001 C CNN
F 3 "~" H 2650 4400 50  0001 C CNN
	1    2650 4400
	1    0    0    -1  
$EndComp
$Comp
L Connector_Generic:Conn_01x20 J1
U 1 1
P 1050 4500
F 0 "J1" H 1130 4492 50  0000 L CNN
F 1 "Conn_01x20" H 1130 4401 50  0000 L CNN
F 2 "Connector_PinHeader_2.54mm:PinHeader_1x20_P2.54mm_Vertical" H 1050 4500 50  0001 C CNN
F 3 "~" H 1050 4500 50  0001 C CNN
	1    1050 4500
	-1   0    0    1   
$EndComp
$Comp
L Connector_Generic:Conn_01x04 J6
U 1 1
P 5950 7100
F 0 "J6" H 6030 7092 50  0000 L CNN
F 1 "Conn_01x04" H 6030 7001 50  0000 L CNN
F 2 "Connector_PinHeader_2.54mm:PinHeader_1x04_P2.54mm_Vertical" H 5950 7100 50  0001 C CNN
F 3 "~" H 5950 7100 50  0001 C CNN
	1    5950 7100
	-1   0    0    1   
$EndComp
Text Label 10400 3800 2    50   ~ 0
SWDIO
Text Label 10400 3900 2    50   ~ 0
SWCLK
Wire Wire Line
	10400 3800 10000 3800
Wire Wire Line
	10400 3900 10000 3900
Wire Wire Line
	8900 5200 9100 5200
NoConn ~ 9100 5200
$Comp
L power:+3V3 #PWR0115
U 1 1
P 6550 6850
F 0 "#PWR0115" H 6550 6700 50  0001 C CNN
F 1 "+3V3" H 6565 7023 50  0000 C CNN
F 2 "" H 6550 6850 50  0001 C CNN
F 3 "" H 6550 6850 50  0001 C CNN
	1    6550 6850
	1    0    0    -1  
$EndComp
$Comp
L power:GND #PWR0116
U 1 1
P 6550 7300
F 0 "#PWR0116" H 6550 7050 50  0001 C CNN
F 1 "GND" H 6555 7127 50  0000 C CNN
F 2 "" H 6550 7300 50  0001 C CNN
F 3 "" H 6550 7300 50  0001 C CNN
	1    6550 7300
	1    0    0    -1  
$EndComp
Wire Wire Line
	6150 7200 6550 7200
Text Label 6550 7100 2    50   ~ 0
SWCLK
Text Label 6550 7000 2    50   ~ 0
SWDIO
Wire Wire Line
	6550 7100 6150 7100
Wire Wire Line
	6550 7000 6150 7000
Wire Wire Line
	6550 6850 6550 6900
Wire Wire Line
	6550 6900 6150 6900
Wire Wire Line
	6550 7300 6550 7200
Text Label 10400 3400 2    50   ~ 0
UART1_TX
Text Label 10400 3500 2    50   ~ 0
UART1_RX
Wire Wire Line
	10400 3500 10000 3500
Wire Wire Line
	10400 3400 10000 3400
Text Label 10400 3300 2    50   ~ 0
PA8
Wire Wire Line
	10400 3300 10000 3300
Text Label 2000 5300 0    50   ~ 0
PA8
Text Label 2000 5400 0    50   ~ 0
GND
Text Label 2000 5200 0    50   ~ 0
UART1_TX
Text Label 2000 5100 0    50   ~ 0
UART1_RX
Text Label 2000 5000 0    50   ~ 0
USB_D-
Text Label 2000 4900 0    50   ~ 0
USB_D+
Text Label 10400 4000 2    50   ~ 0
PA15
Wire Wire Line
	10400 4000 10000 4000
Text Label 2000 4800 0    50   ~ 0
PA15
Text Label 8350 3100 0    50   ~ 0
PB6
Text Label 8350 3200 0    50   ~ 0
PB7
Text Label 8350 3500 0    50   ~ 0
PB10
Text Label 8350 3600 0    50   ~ 0
PB11
Text Label 8350 3700 0    50   ~ 0
PB12
Text Label 8350 3800 0    50   ~ 0
PB13
Text Label 8150 3300 0    50   ~ 0
LINK_nRST
Text Label 8150 3400 0    50   ~ 0
LINK_TDI
Text Label 10400 2900 2    50   ~ 0
LINK_TDO
Text Label 10400 2600 2    50   ~ 0
LINK_TCK
Text Label 10400 2500 2    50   ~ 0
LINK_TRST
Text Label 10400 3000 2    50   ~ 0
LINK_TMS
Text Label 10400 2700 2    50   ~ 0
LINK_TXD
Text Label 10400 2800 2    50   ~ 0
LINK_RXD
Text Label 8350 3900 0    50   ~ 0
PB14
Text Label 8350 4000 0    50   ~ 0
PB15
Text Label 2000 4700 0    50   ~ 0
PB3
Text Label 2000 4600 0    50   ~ 0
PB4
Text Label 2000 4500 0    50   ~ 0
PB5
Text Label 2000 4400 0    50   ~ 0
PB6
Text Label 2000 4300 0    50   ~ 0
PB7
Text Label 2000 4200 0    50   ~ 0
LINK_nRST
Text Label 2000 4100 0    50   ~ 0
LINK_TDI
Text Label 2000 4000 0    50   ~ 0
PC13
Text Label 2000 3900 0    50   ~ 0
PC14
Text Label 2000 3800 0    50   ~ 0
PC15
Text Label 2000 3700 0    50   ~ 0
+5V
Text Label 2000 3600 0    50   ~ 0
GND
Text Label 2000 3500 0    50   ~ 0
+3V3
Text Label 1700 3500 2    50   ~ 0
VBAT
Text Label 1700 3900 2    50   ~ 0
LINK_RXD
Text Label 1700 3800 2    50   ~ 0
LINK_TXD
Text Label 1700 4100 2    50   ~ 0
LINK_TMS
Text Label 1700 3600 2    50   ~ 0
LINK_TRST
Text Label 1700 3700 2    50   ~ 0
LINK_TCK
Text Label 1700 4000 2    50   ~ 0
LINK_TDO
Text Label 10400 3100 2    50   ~ 0
PA6
Text Label 10400 3200 2    50   ~ 0
PA7
Text Label 1700 4200 2    50   ~ 0
PA6
Text Label 1700 4300 2    50   ~ 0
PA7
Text Label 1700 4400 2    50   ~ 0
PB0
Text Label 1700 4500 2    50   ~ 0
PB1
Text Label 1700 4600 2    50   ~ 0
PB10
Text Label 1700 4700 2    50   ~ 0
PB11
Text Label 1700 4800 2    50   ~ 0
PB12
Text Label 1700 4900 2    50   ~ 0
PB13
Text Label 1700 5000 2    50   ~ 0
PB14
Text Label 1700 5100 2    50   ~ 0
PB15
Text Label 1700 5200 2    50   ~ 0
NRST
Text Label 1700 5300 2    50   ~ 0
+3V3
Text Label 1700 5400 2    50   ~ 0
GND
Wire Wire Line
	650  6350 1050 6350
Wire Wire Line
	650  6650 1050 6650
Wire Wire Line
	650  6950 1050 6950
Wire Wire Line
	650  7250 1050 7250
Wire Wire Line
	1250 3500 1700 3500
Wire Wire Line
	1700 3600 1250 3600
Wire Wire Line
	1250 3700 1700 3700
Wire Wire Line
	1700 3800 1250 3800
Wire Wire Line
	1250 3900 1700 3900
Wire Wire Line
	1700 4000 1250 4000
Wire Wire Line
	1250 4100 1700 4100
Wire Wire Line
	1700 4200 1250 4200
Wire Wire Line
	1250 4300 1700 4300
Wire Wire Line
	1700 4400 1250 4400
Wire Wire Line
	1250 4500 1700 4500
Wire Wire Line
	1700 4600 1250 4600
Wire Wire Line
	1250 4700 1700 4700
Wire Wire Line
	1250 4800 1700 4800
Wire Wire Line
	1700 4900 1250 4900
Wire Wire Line
	1250 5000 1700 5000
Wire Wire Line
	1700 5100 1250 5100
Wire Wire Line
	1250 5200 1700 5200
Wire Wire Line
	1700 5300 1250 5300
Wire Wire Line
	2450 5400 2000 5400
Wire Wire Line
	2000 5300 2450 5300
Wire Wire Line
	2450 5200 2000 5200
Wire Wire Line
	2000 5100 2450 5100
Wire Wire Line
	2450 5000 2000 5000
Wire Wire Line
	2000 4900 2450 4900
Wire Wire Line
	2000 4800 2450 4800
Wire Wire Line
	2450 4700 2000 4700
Wire Wire Line
	2000 4600 2450 4600
Wire Wire Line
	2450 4500 2000 4500
Wire Wire Line
	2000 4400 2450 4400
Wire Wire Line
	2450 4300 2000 4300
Wire Wire Line
	1250 5400 1700 5400
Wire Wire Line
	2000 4200 2450 4200
Wire Wire Line
	2450 4100 2000 4100
Wire Wire Line
	2000 4000 2450 4000
Wire Wire Line
	2450 3900 2000 3900
Wire Wire Line
	2000 3800 2450 3800
Wire Wire Line
	2450 3700 2000 3700
Wire Wire Line
	2000 3600 2450 3600
Wire Wire Line
	2450 3500 2000 3500
Wire Wire Line
	8350 3100 8700 3100
Wire Wire Line
	8700 3200 8350 3200
Wire Wire Line
	8150 3300 8700 3300
Wire Wire Line
	8700 3400 8150 3400
Wire Wire Line
	8350 3500 8700 3500
Wire Wire Line
	8700 3600 8350 3600
Wire Wire Line
	8350 3700 8700 3700
Wire Wire Line
	8350 3800 8700 3800
Wire Wire Line
	8700 3900 8350 3900
Wire Wire Line
	8350 4000 8700 4000
Wire Wire Line
	10000 2500 10400 2500
Wire Wire Line
	10400 2600 10000 2600
Wire Wire Line
	10000 2700 10400 2700
Wire Wire Line
	10400 2800 10000 2800
Wire Wire Line
	10000 2900 10400 2900
Wire Wire Line
	10400 3000 10000 3000
Wire Wire Line
	10000 3100 10400 3100
Wire Wire Line
	10400 3200 10000 3200
Wire Wire Line
	9400 1100 9400 1200
Wire Wire Line
	6750 1600 6750 1800
Wire Wire Line
	7200 1600 7650 1600
Wire Wire Line
	7200 2000 7650 2000
Wire Wire Line
	7650 1650 7650 1600
Connection ~ 7650 1600
Wire Wire Line
	7650 1600 8200 1600
Wire Wire Line
	7650 1950 7650 2000
Connection ~ 7650 2000
Wire Wire Line
	7650 2000 8500 2000
Wire Wire Line
	7850 1800 8000 1800
Wire Wire Line
	7450 1800 6750 1800
Connection ~ 6750 1800
Wire Wire Line
	6750 1800 6750 2000
$EndSCHEMATC
